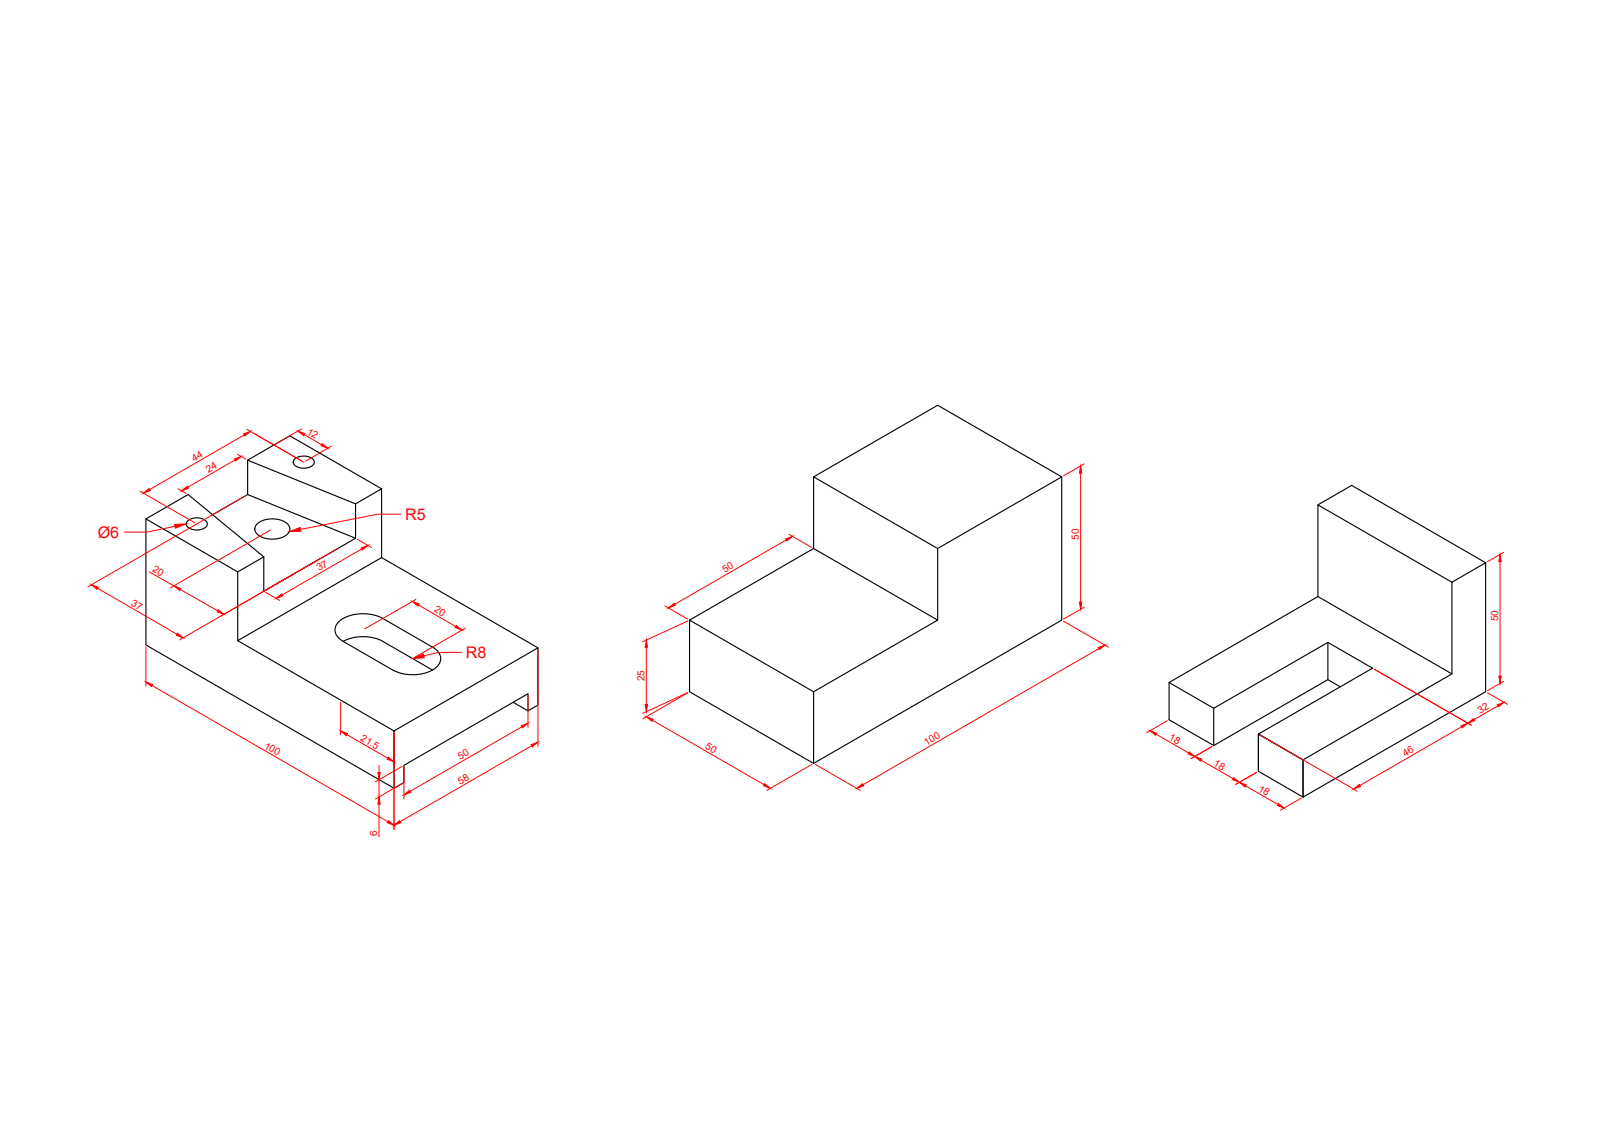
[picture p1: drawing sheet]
<svg xmlns="http://www.w3.org/2000/svg" width="420mm" height="297mm" viewBox="0 0 420 297" stroke-linecap="round" stroke-linejoin="round" font-family="sans-serif">
<!-- layer: Solid Lines -->
<g fill="none" stroke="#000" stroke-width=".3">
<path d="M38.3 136.2l11.1-6.4 19.8 16.3M49.3 136.7a3.8 3.8 0 0 1 5 .4 1.72 1.72 0 0 1-1.9 1.9 3.3 3.3 0 0 1-3.4-1.1l-.1-.4zM65 120.8l11.1-6.4 24 13.9M65 120.8v9l28.3 11.4M65 120.8l28.3 11.4M65 129.8l-9.2 5.3M67.6 137.3a6.6 6.6 0 0 1 8.1 .5 1.94 1.94 0 0 1-1 2.9 6.6 6.6 0 0 1-7.5-.9 1.75 1.75 0 0 1 .4-2.5zM77.3 120.5a3.8 3.8 0 0 1 5.1 .3 1.72 1.72 0 0 1-1.9 2 3.3 3.3 0 0 1-3.5-1.1l-.1-.4zM93.3 132.2v9l-24.1 13.9v-9M100.1 128.3v18M100.1 128.3l-6.8 3.9M213.5 125.1v18.8"/>
<path d="M278.6 125.1l-32.5-18.8-32.6 18.8 32.6 18.8 32.5-18.8v37.6l-65.1 37.6M345.9 132.5l8.8-5.1 35.2 20.3v33.8l-47.9 27.7v-9.8l39-22.6v-24M69.2 146.1l-6.8 4M246.1 143.9v18.8M381 152.8l-35.1-20.3v24M389.9 147.7l-8.9 5.1M62.4 168.1l37.7-21.8 41.1 23.7M90.1 168.3a11.5 11.5 0 0 1 10.4 0M100.5 162.3l13 7.5a3.2 3.2 0 0 1 2.2 3 3.2 3.2 0 0 1-2.2 3 11.5 11.5 0 0 1-10.4 0l-13-7.5M100.5 168.3l13 7.5M100.5 162.3a11.2 11.2 0 0 0-11.2 .5 2.91 2.91 0 0 0 0 5l.8 .5M181 162.7l32.5 18.8 32.6-18.8-32.6-18.8-32.5 18.8v18.8l32.5 18.8v-18.8"/>
<path d="M306.8 179.1v9.8l11.7 6.7M348.5 168.6v9.7l-30 17.3M348.5 178.3l3.2 1.9M381 176.8l-35.1-20.3-39.1 22.6 11.7 6.8 30-17.3 11.7 6.7-30 17.3M103.4 191.8l37.8-21.8v15l-2.6 1.5v-4.5l-32.6 18.8v4.5l-2.6 1.5-65.1-37.6v-33l24.1 13.9v18l41 23.7v15M134.7 184.3l3.9 2.2M318.5 185.9v9.7M330.2 192.6l11.8 6.8v9.8l-11.8-6.8zM342 199.4l-11.8-6.8v9.8"/>
</g>
<!-- layer: Dimensions -->
<g fill="none" stroke="#f00" stroke-width=".26">
<path d="M62.4 119.2l2.1 1.3M64.1 114.1l-24.8 14.4M64.8 112.7l14.9 8.6M79.2 112.6l-6.8 3.9M79.8 114.1l4.6 2.6M87 117.1l-6.8 3.9M36.7 128.9l14.5 8.3M45.9 138.1l-7.3 1.5h-6M46.7 128.2l2.2 1.3M61.7 120.7l-12.4 7.2M64.5 130l-41.4 24M71 139.1l-26.3 15.2"/>
<path d="M105.2 134.9h-6.1l-20.2 4M283.6 124.1v33.9M284.5 121.7l-5.4 3.2M25.6 154.4l20.8 12M39.2 150.1l6.4 3.6M47.3 154.7l9.8 5.6M69.7 155.4l3.7 2.2M88.6 144l-41.5 23.9M93.8 141.5l3.7 2.2M94.9 144.1l-20.8 12M109.2 157.3l-13.5 7.7M109.8 158.8l9.8 5.6"/>
<path d="M174.5 159l6 3.5M206.4 141.7l-29.4 16.9M207 140.2l6 3.5M284.5 159.3l-5.4 3.2M393.7 147.4v30M394.6 144.9l-4.2 2.5M38.3 169.8v10.2M39.9 179.9l61.9 35.7M121.1 171.2h-6l-3.9 .9M122.2 164.8l-13.4 7.7M141.2 170.5v25.3M169.6 169.8v15.1"/>
<path d="M180.5 162.9l-11.8 5.5M279.1 163l11.8 6.8M288.3 170.2l-61.8 35.7M360.7 175.6l25.5 14.7M394.6 178.8l-4.2 2.4M89.4 184.3v8.6M91 192.8l10.8 6.2M103.4 192.3v25.3M136.9 190.7l-29.3 16.9M138.6 182.6v8.3M139.5 195.7l-34.5 19.9M171.3 189l29.3 16.9"/>
<path d="M180.5 181.8l-11.8 6.8M180.5 181.7l-11.8 5.5M303.5 192.7l8.4 4.9M306.3 189.1l-5.4 3.2M315.2 199.4l8.4 4.9M318.1 195.9l-5.5 3.1M330.7 192.9l25.5 14.7M383.6 190.7l-26.7 15.4M390.4 181.8l5.2 3M393.1 185.2l-6.3 3.6M99.5 200.8v1.9M99.5 204.6v4.5"/>
<path d="M99.5 211v8.6M105.5 205.6l-7 4.1M105.5 201.1l-7 4M106 201.4v8.3M213 200.6l-11.8 6.8M214 200.6l11.8 6.8M326.9 206.2l8.5 4.9M329.8 202.7l-5.5 3.1M341.5 209.4l-5.5 3.2"/>
</g>
<g fill="#f00" stroke="#f00" stroke-width=".26">
<path d="M103.4 216.5l1.5-1.2 .3 .6z"/>
<path d="M139.4 195.4l1.8-.7-1.5 1.2z"/>
<path d="M99.2 202.7h.6l-.3 1.9z"/>
<path d="M99.5 209.1l.3 1.9h-.6z"/>
<path d="M106 208.6l1.5-1.2 .3 .5z"/>
<path d="M136.8 190.5l1.8-.7-1.5 1.2z"/>
<path d="M101.9 215.3l1.5 1.2-1.8-.6z"/>
<path d="M38.3 179l1.8 .6-.3 .6z"/>
<path d="M89.4 191.8l1.8 .7-.3 .5z"/>
<path d="M101.9 198.7l1.5 1.2-1.8-.7z"/>
<path d="M84.6 116.4l1.4 1.2-1.7-.6z"/>
<path d="M78.2 113.1l1.8 .7-.3 .5z"/>
<path d="M37.7 129.4l1.4-1.2 .3 .5z"/>
<path d="M63.9 113.9l1.8-.7-1.5 1.2z"/>
<path d="M47.7 128.8l1.4-1.2 .4 .5z"/>
<path d="M61.5 120.4l1.8-.6-1.5 1.2z"/>
<path d="M57.3 160l1.5 1.2-1.8-.7z"/>
<path d="M45.6 153.7l1.8 .7-.3 .5z"/>
<path d="M24 153.4l1.8 .7-.3 .6z"/>
<path d="M46.6 166.2l1.5 1.2-1.8-.7z"/>
<path d="M72.5 157l1.4-1.2 .3 .6z"/>
<path d="M94.8 143.8l1.8-.7-1.5 1.2z"/>
<path d="M108.3 172.8l2.8-1.2 .2 1z"/>
<path d="M75.9 139.5l2.9-1.1 .2 1z"/>
<path d="M45.8 137.6l3.1-.1-2.9 1.1z"/>
<path d="M108.2 157.8l1.8 .7-.3 .5z"/>
<path d="M119.8 164.1l1.4 1.2-1.7-.6z"/>
<path d="M169.6 188.1l1.8 .6-.3 .6z"/>
<path d="M200.7 205.7l1.5 1.2-1.8-.7z"/>
<path d="M224.8 206.9l1.5-1.2 .3 .5z"/>
<path d="M288.2 169.9l1.8-.6-1.5 1.2z"/>
<path d="M283.3 158h.6l-.3 1.9z"/>
<path d="M283.6 122.3l.3 1.8h-.6z"/>
<path d="M175.4 159.5l1.5-1.2 .3 .6z"/>
<path d="M206.2 141.4l1.8-.7-1.5 1.2z"/>
<path d="M169.6 168l.3 1.8h-.6z"/>
<path d="M169.3 184.9h.6l-.3 1.8z"/>
<path d="M393.7 145.5l.3 1.9h-.7z"/>
<path d="M393.3 177.4h.7l-.3 1.9z"/>
<path d="M355.3 207.1l1.4-1.2 .3 .5z"/>
<path d="M383.4 190.4l1.8-.6-1.5 1.2z"/>
<path d="M385.2 189.8l1.5-1.2 .3 .5z"/>
<path d="M392.9 185l1.8-.7-1.5 1.2z"/>
<path d="M301.8 191.7l1.8 .7-.3 .6z"/>
<path d="M312.1 197.3l1.4 1.2-1.7-.7z"/>
<path d="M313.5 198.5l1.8 .7-.3 .5z"/>
<path d="M323.8 204.1l1.5 1.2-1.8-.7z"/>
<path d="M325.3 205.3l1.8 .6-.4 .6z"/>
<path d="M335.5 210.8l1.5 1.2-1.8-.6z"/>
</g>
<g font-size="4.2" fill="#f00">
<text x="106.3" y="136.4">R5</text>
<text x="25.7" y="141.2">Ø6</text>
<text x="122.3" y="172.7">R8</text>
</g>
<g font-size="2.6" fill="#f00">
<text x="80.3" y="113.8" transform="rotate(30 80.3 113.8)">12</text>
<text x="50.9" y="121.2" transform="rotate(-30 50.9 121.2)">44</text>
<text x="54.7" y="124.2" transform="rotate(-30 54.7 124.2)">24</text>
<text x="283.1" y="141.7" transform="rotate(-90 283.1 141.7)">50</text>
<text x="39.8" y="149.8" transform="rotate(30 39.8 149.8)">20</text>
<text x="83.7" y="149.9" transform="rotate(-30 83.7 149.9)">37</text>
<text x="190.2" y="150.4" transform="rotate(-30 190.2 150.4)">50</text>
<text x="34.2" y="158.8" transform="rotate(30 34.2 158.8)">37</text>
<text x="113.7" y="160.4" transform="rotate(30 113.7 160.4)">20</text>
<text x="393.2" y="163" transform="rotate(-90 393.2 163)">50</text>
<text x="169.1" y="178.8" transform="rotate(-90 169.1 178.8)">25</text>
<text x="388.4" y="187.3" transform="rotate(-30 388.4 187.3)">32</text>
<text x="69.1" y="196.2" transform="rotate(30 69.1 196.2)">100</text>
<text x="94.5" y="194.1" transform="rotate(30 94.5 194.1)">21.5</text>
<text x="184.9" y="196.3" transform="rotate(30 184.9 196.3)">50</text>
<text x="243.1" y="195.7" transform="rotate(-30 243.1 195.7)">100</text>
<text x="306.6" y="193.9" transform="rotate(30 306.6 193.9)">18</text>
<text x="120.8" y="199.5" transform="rotate(-30 120.8 199.5)">50</text>
<text x="318.3" y="200.7" transform="rotate(30 318.3 200.7)">18</text>
<text x="368.8" y="198.7" transform="rotate(-30 368.8 198.7)">46</text>
<text x="120.8" y="205.9" transform="rotate(-30 120.8 205.9)">58</text>
<text x="330" y="207.5" transform="rotate(30 330 207.5)">18</text>
<text x="99" y="219.3" transform="rotate(-90 99 219.3)">6</text>
</g>
</svg>
